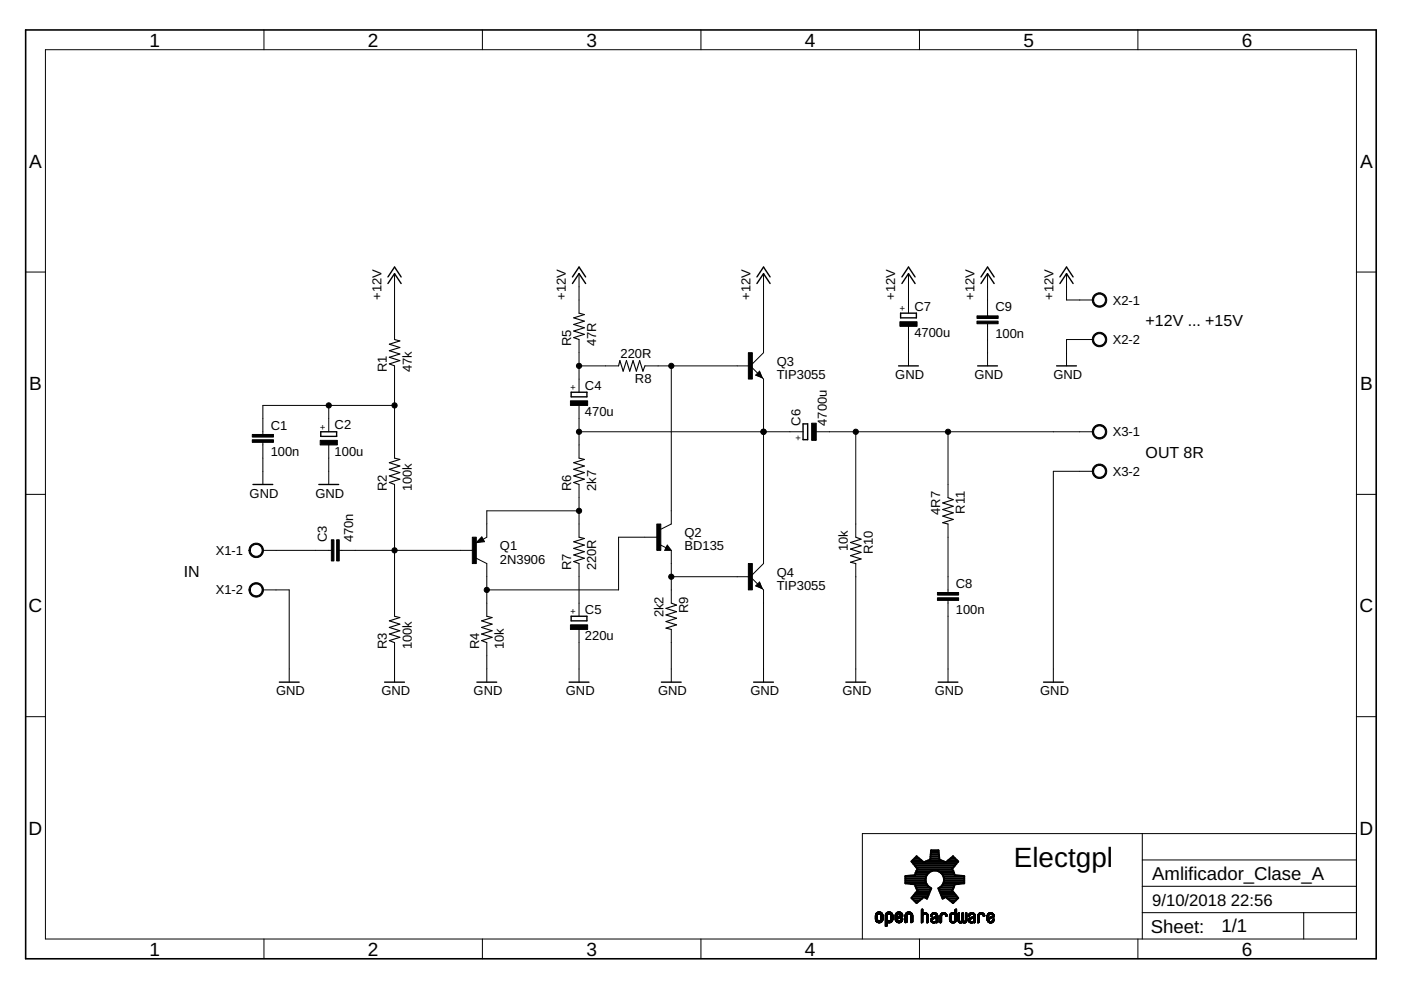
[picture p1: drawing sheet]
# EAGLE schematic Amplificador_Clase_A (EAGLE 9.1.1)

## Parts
C1  100n  C-EU050-024X044  [C050-024X044]
C2  100u  CPOL-EUE3.5-10  [E3,5-10]
C3  470n  C-EU050-024X044  [C050-024X044]
C4  470u  CPOL-EUE7.5-16  [E7,5-16]
C5  220u  CPOL-EUE3.5-10  [E3,5-10]
C6  4700u  CPOL-EUE7.5-16  [E7,5-16]
C7  4700u  CPOL-EUE7.5-16  [E7,5-16]
C8  100n  C-EU050-024X044  [C050-024X044]
C9  100n  C-EU050-024X044  [C050-024X044]
LOGO1  OSHW-LOGOM  [OSHW-LOGO-M]
Q1  2N3906  2N3906-PNP-TO92-EBC  [TO92-EBC]
Q2  BD135  -NPN-TO126V  [TO126V]
Q3  TIP3055  [TOP3AV]
Q4  TIP3055  [TOP3AV]
R1  47k  R-US_0207/12  [0207/12]
R2  100k  R-US_0207/12  [0207/12]
R3  100k  R-US_0207/12  [0207/12]
R4  10k  R-US_0207/12  [0207/12]
R5  47R  R-US_0207/12  [0207/12]
R6  2k7  R-US_0207/12  [0207/12]
R7  220R  R-US_0207/12  [0207/12]
R8  220R  R-US_0207/12  [0207/12]
R9  2k2  R-US_0207/12  [0207/12]
R10  10k  R-US_0207/12  [0207/12]
R11  4R7  R-US_0207/12  [0207/12]
X1  AK500/2  [AK500/2]
X2  AK500/2  [AK500/2]
X3  AK500/2  [AK500/2]

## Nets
+12V: C7.+ C9.1 Q3.C R1.2 R5.2 X2.1
GND: C1.2 C2.- C5.- C7.- C8.2 C9.2 Q4.E R3.1 R4.1 R9.2 R10.2 X1.2 X2.2 X3.2
N$1: C3.2 Q1.B R2.1 R3.2
N$2: C1.1 C2.+ R1.1 R2.2
N$3: Q1.C Q2.3(B) R4.2
N$4: C5.+ R7.1
N$5: Q1.E R6.1 R7.2
N$6: C4.- C6.+ Q3.E Q4.C R6.2
N$7: C4.+ R5.1 R8.2
N$8: Q2.2(C) Q3.B R8.1
N$9: Q2.1(E) Q4.B R9.1
N$10: C3.1 X1.1
N$11: C6.- R10.1 R11.1 X3.1
N$12: C8.1 R11.2

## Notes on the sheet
- +12V ... +15V
- OUT 8R
- IN
- Electgpl

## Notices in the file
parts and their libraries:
SparkFun-Aesthetics: Licensing: Creative Commons ShareAlike 4.0 International - https://creativecommons.org/licenses/by-sa/4.0
